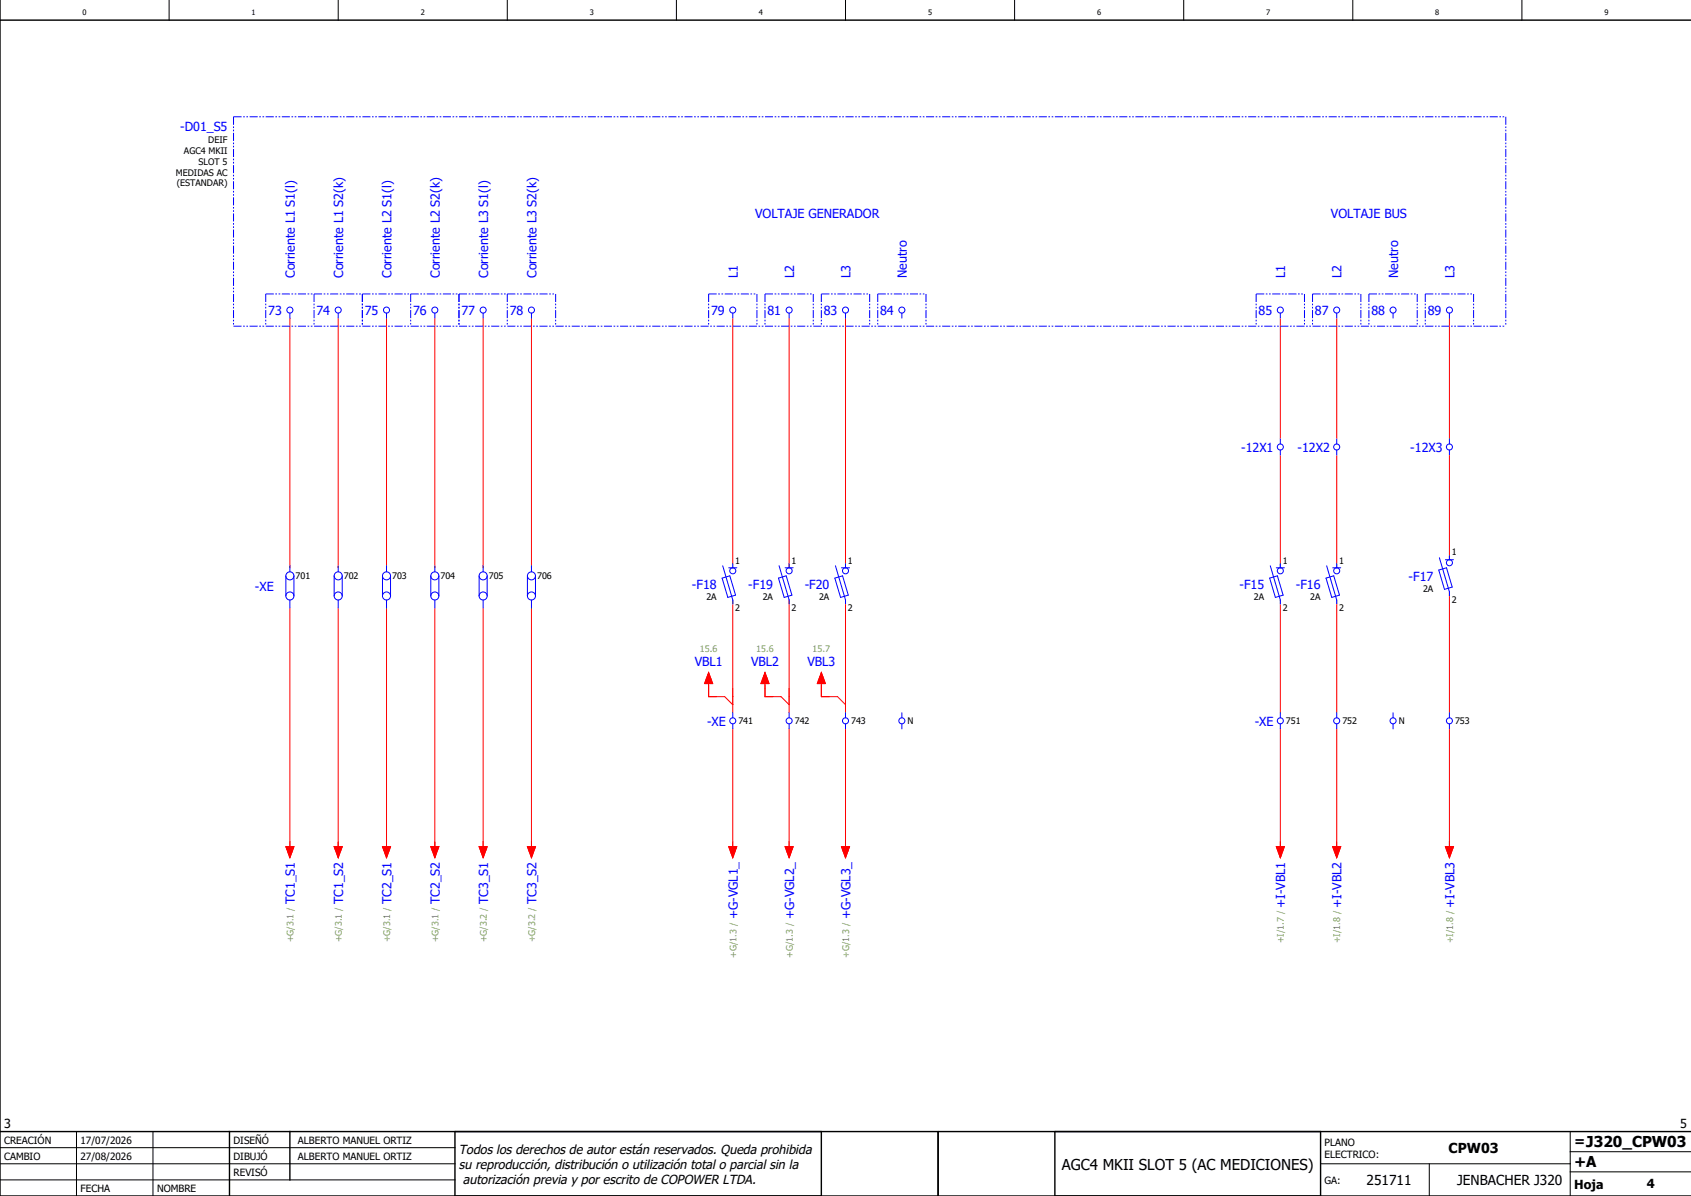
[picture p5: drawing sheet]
<svg xmlns="http://www.w3.org/2000/svg" width="420mm" height="297mm" viewBox="0 0 420 297" stroke-linecap="round" stroke-linejoin="round" font-family="sans-serif">
<g fill="none" stroke="#000" stroke-width=".25">
<path d="M42 0v5M84 0v5M126 0v5M168 0v5M210 0v5M252 0v5M294 0v5M336 0v5M378 0v5M0 285h113M0 293h113M0 289h113"/>
<path d="M19 281v16M38 281v16M328 289h62M355 289v8M390 291h30M390 281v16M390 286h30"/>
</g>
<path d="M0 5h420M0 0v297h420M0 281h420M57 281v16M72 281v12M113 281v16M204 281v16M233 281v16M262 281v16M328 281v16" fill="none" stroke="#000" stroke-width=".35"/>
<g fill="none" stroke="#f00" stroke-width=".25">
<path d="M72 79v62M84 79v62M96 79v62M108 79v62M120 79v62M132 79v62M182 79v62M196 79v62M210 79v62M318 79v30M332 79v30M360 79v30"/>
<path d="M318 113v28M332 113v28M360 113v26M72 151v60M84 151v60M96 151v60M108 151v60M120 151v60M132 151v60M182 149v28M196 149v28M210 149v28"/>
<path d="M318 149v28M332 149v28M360 147v30M176 169.7v3.3h4l2 2M176 167l1 2.7h-2zM190 169.7v3.3h4l2 2M190 167l1 2.7h-2zM204 169.7v3.3h4l2 2M204 167l1 2.7h-2zM182 181v30M196 181v30M210 181v30"/>
<path d="M318 181v30M332 181v30M360 181v30M71 210.2h2l-1 2.8zM83 210.2h2l-1 2.8zM95 210.2h2l-1 2.8zM107 210.2h2l-1 2.8zM119 210.2h2l-1 2.8zM131 210.2h2l-1 2.8zM181 210.2h2l-1 2.8zM195 210.2h2l-1 2.8zM209 210.2h2l-1 2.8z"/>
<path d="M317 210.2h2l-1 2.8zM331 210.2h2l-1 2.8zM359 210.2h2l-1 2.8z"/>
</g>
<g fill="none" stroke="#00f" stroke-width=".25" stroke-dasharray="2 .4 .4 .4 .4 .4" stroke-linecap="butt">
<path d="M58 29h316M58 29v52M374 29v52M66 73v8M66 73h24M78 73v8M90 73v8M90 73h24M102 73v8M114 73v8M114 73h24M126 73v8"/>
<path d="M138 73v8M176 73v8M176 73h12M188 73v8M190 73v8M190 73h12M202 73v8M204 73v8M204 73h12M216 73v8M218 73v8M218 73h12"/>
<path d="M230 73v8M312 73v8M312 73h12M324 73v8M326 73v8M326 73h12M338 73v8M340 73v8M340 73h12M352 73v8M354 73v8M354 73h12"/>
<path d="M366 73v8M58 81h316"/>
</g>
<g fill="none" stroke="#00f" stroke-width=".25">
<path d="M72 77.8v1.2M84 77.8v1.2M96 77.8v1.2M108 77.8v1.2M120 77.8v1.2M132 77.8v1.2M182 77.8v1.2M196 77.8v1.2M210 77.8v1.2M224 77.8v1.2M318 77.8v1.2M332 77.8v1.2"/>
<path d="M346 77.8v1.2M360 77.8v1.2M318 109v1.3M318 111.8v1.2M332 109v1.3M332 111.8v1.2M360 109v1.3M360 111.8v1.2M357.5 138.5l2.5 8.5v1M359 139h2M360 138v1M71 143v5"/>
<path d="M72 140.5v1.5M72 149v2M73 143v5M83 143v5M84 140.5v1.5M84 149v2M85 143v5M95 143v5M96 140.5v1.5M96 149v2M97 143v5M107 143v5"/>
<path d="M108 140.5v1.5M108 149v2M109 143v5M119 143v5M120 140.5v1.5M120 149v2M121 143v5M131 143v5M132 140.5v1.5M132 149v2M133 143v5M179.4 143.6l1.9-.6 1.4 4.8-1.9 .6z"/>
<path d="M179.5 140.5l2.5 8.5v1M181 141h2M182 140v1M193.4 143.6l1.9-.6 1.4 4.8-1.9 .6zM193.5 140.5l2.5 8.5v1M195 141h2M196 140v1M207.4 143.6l1.9-.6 1.4 4.8-1.9 .6zM207.5 140.5l2.5 8.5v1M209 141h2M210 140v1M315.4 143.6l1.9-.6 1.4 4.8-1.9 .6z"/>
<path d="M315.5 140.5l2.5 8.5v1M317 141h2M318 140v1M329.4 143.6l1.9-.6 1.4 4.8-1.9 .6zM329.5 140.5l2.5 8.5v1M331 141h2M332 140v1M357.3 141.6l2-.6 1.4 4.8-1.9 .6zM182 177v1.3M182 179.8v1.2M196 177v1.3M196 179.8v1.2"/>
<path d="M210 177v1.3M210 179.8v1.2M224 177v1.3M224 179.8v1.2M318 177v1.3M318 179.8v1.2M332 177v1.3M332 179.8v1.2M346 177v1.3M346 179.8v1.2M360 177v1.3M360 179.8v1.2"/>
<circle cx="72" cy="77" r=".75"/>
<circle cx="84" cy="77" r=".75"/>
<circle cx="96" cy="77" r=".75"/>
<circle cx="108" cy="77" r=".75"/>
<circle cx="120" cy="77" r=".75"/>
<circle cx="132" cy="77" r=".75"/>
<circle cx="182" cy="77" r=".75"/>
<circle cx="196" cy="77" r=".75"/>
<circle cx="210" cy="77" r=".75"/>
<circle cx="224" cy="77" r=".75"/>
<circle cx="318" cy="77" r=".75"/>
<circle cx="332" cy="77" r=".75"/>
<circle cx="346" cy="77" r=".75"/>
<circle cx="360" cy="77" r=".75"/>
<circle cx="318" cy="111" r=".75"/>
<circle cx="332" cy="111" r=".75"/>
<circle cx="360" cy="111" r=".75"/>
<circle cx="360" cy="139.7" r=".75"/>
<circle cx="72" cy="143" r="1"/>
<circle cx="72" cy="148" r="1"/>
<circle cx="84" cy="143" r="1"/>
<circle cx="84" cy="148" r="1"/>
<circle cx="96" cy="143" r="1"/>
<circle cx="96" cy="148" r="1"/>
<circle cx="108" cy="143" r="1"/>
<circle cx="108" cy="148" r="1"/>
<circle cx="120" cy="143" r="1"/>
<circle cx="120" cy="148" r="1"/>
<circle cx="132" cy="143" r="1"/>
<circle cx="132" cy="148" r="1"/>
<circle cx="182" cy="141.7" r=".75"/>
<circle cx="196" cy="141.7" r=".75"/>
<circle cx="210" cy="141.7" r=".75"/>
<circle cx="318" cy="141.7" r=".75"/>
<circle cx="332" cy="141.7" r=".75"/>
<circle cx="182" cy="179" r=".75"/>
<circle cx="196" cy="179" r=".75"/>
<circle cx="210" cy="179" r=".75"/>
<circle cx="224" cy="179" r=".75"/>
<circle cx="318" cy="179" r=".75"/>
<circle cx="332" cy="179" r=".75"/>
<circle cx="346" cy="179" r=".75"/>
<circle cx="360" cy="179" r=".75"/>
</g>
<g fill="#f00" stroke="#f00" stroke-width=".25">
<path d="M71 210.2h2l-1 2.8z"/>
<path d="M83 210.2h2l-1 2.8z"/>
<path d="M95 210.2h2l-1 2.8z"/>
<path d="M107 210.2h2l-1 2.8z"/>
<path d="M119 210.2h2l-1 2.8z"/>
<path d="M131 210.2h2l-1 2.8z"/>
<path d="M181 210.2h2l-1 2.8z"/>
<path d="M195 210.2h2l-1 2.8z"/>
<path d="M209 210.2h2l-1 2.8z"/>
<path d="M317 210.2h2l-1 2.8z"/>
<path d="M331 210.2h2l-1 2.8z"/>
<path d="M359 210.2h2l-1 2.8z"/>
<path d="M176 167l1 2.7h-2z"/>
<path d="M190 167l1 2.7h-2z"/>
<path d="M204 167l1 2.7h-2z"/>
</g>
<g font-size="3.7">
<text x="263.7" y="290.5">AGC4 MKII SLOT 5 (AC MEDICIONES)</text>
<text x="391" y="289.8">+A</text>
</g>
<g font-size="3.4">
<text x="359.8" y="286.4">CPW03</text>
<text x="391" y="284.6">=J320_CPW03</text>
<text x="339.4" y="294.4">251711</text>
<text x="361.9" y="294.4">JENBACHER J320</text>
</g>
<g font-size="3.2">
<text x="114" y="286.5">Todos los derechos de autor están reservados. Queda prohibida</text>
<text x="114" y="290.2">su reproducción, distribución o utilización total o parcial sin la</text>
<text x="115" y="294">autorización previa y por escrito de COPOWER LTDA.</text>
</g>
<g font-size="3.1" fill="#00f">
<text x="44.8" y="32.6">-D01_S5</text>
<text x="187.5" y="54.2">VOLTAJE GENERADOR</text>
<text x="330.6" y="54.2">VOLTAJE BUS</text>
<text x="73.2" y="69" transform="rotate(-90 73.2 69)">Corriente L1 S1(l)</text>
<text x="85.2" y="69" transform="rotate(-90 85.2 69)">Corriente L1 S2(k)</text>
<text x="97.2" y="69" transform="rotate(-90 97.2 69)">Corriente L2 S1(l)</text>
<text x="109.2" y="69" transform="rotate(-90 109.2 69)">Corriente L2 S2(k)</text>
<text x="121.2" y="69" transform="rotate(-90 121.2 69)">Corriente L3 S1(l)</text>
<text x="133.2" y="69" transform="rotate(-90 133.2 69)">Corriente L3 S2(k)</text>
<text x="183.2" y="69" transform="rotate(-90 183.2 69)">L1</text>
<text x="197.2" y="69" transform="rotate(-90 197.2 69)">L2</text>
<text x="211.2" y="69" transform="rotate(-90 211.2 69)">L3</text>
<text x="225.2" y="69" transform="rotate(-90 225.2 69)">Neutro</text>
<text x="319.2" y="69" transform="rotate(-90 319.2 69)">L1</text>
<text x="333.2" y="69" transform="rotate(-90 333.2 69)">L2</text>
<text x="347.2" y="69" transform="rotate(-90 347.2 69)">Neutro</text>
<text x="361.2" y="69" transform="rotate(-90 361.2 69)">L3</text>
<text x="66.6" y="78.2">73</text>
<text x="78.6" y="78.2">74</text>
<text x="90.6" y="78.2">75</text>
<text x="102.6" y="78.2">76</text>
<text x="114.6" y="78.2">77</text>
<text x="126.6" y="78.2">78</text>
<text x="176.6" y="78.2">79</text>
<text x="190.6" y="78.2">81</text>
<text x="204.6" y="78.2">83</text>
<text x="218.6" y="78.2">84</text>
<text x="312.6" y="78.2">85</text>
<text x="326.6" y="78.2">87</text>
<text x="340.6" y="78.2">88</text>
<text x="354.6" y="78.2">89</text>
<text x="308.3" y="112.2">-12X1</text>
<text x="322.3" y="112.2">-12X2</text>
<text x="350.3" y="112.2">-12X3</text>
<text x="63.3" y="146.7">-XE</text>
<text x="171.9" y="146.2">-F18</text>
<text x="185.9" y="146.2">-F19</text>
<text x="199.9" y="146.2">-F20</text>
<text x="307.9" y="146.2">-F15</text>
<text x="321.9" y="146.2">-F16</text>
<text x="349.9" y="144.2">-F17</text>
<text x="172.5" y="165.4">VBL1</text>
<text x="186.5" y="165.4">VBL2</text>
<text x="200.5" y="165.4">VBL3</text>
<text x="175.6" y="180.2">-XE</text>
<text x="311.6" y="180.2">-XE</text>
<text x="73.2" y="224.5" transform="rotate(-90 73.2 224.5)">TC1_S1</text>
<text x="85.2" y="224.5" transform="rotate(-90 85.2 224.5)">TC1_S2</text>
<text x="97.2" y="224.5" transform="rotate(-90 97.2 224.5)">TC2_S1</text>
<text x="109.2" y="224.5" transform="rotate(-90 109.2 224.5)">TC2_S2</text>
<text x="121.2" y="224.5" transform="rotate(-90 121.2 224.5)">TC3_S1</text>
<text x="133.2" y="224.5" transform="rotate(-90 133.2 224.5)">TC3_S2</text>
<text x="319.2" y="225.5" transform="rotate(-90 319.2 225.5)">+I-VBL1</text>
<text x="333.2" y="225.5" transform="rotate(-90 333.2 225.5)">+I-VBL2</text>
<text x="361.2" y="225.5" transform="rotate(-90 361.2 225.5)">+I-VBL3</text>
<text x="183.2" y="228.3" transform="rotate(-90 183.2 228.3)">+G-VGL1_</text>
<text x="197.2" y="228.3" transform="rotate(-90 197.2 228.3)">+G-VGL2_</text>
<text x="211.2" y="228.3" transform="rotate(-90 211.2 228.3)">+G-VGL3_</text>
</g>
<g font-size="3.1">
<text x="1" y="280">3</text>
<text x="417.3" y="280">5</text>
<text x="391" y="295.2">Hoja</text>
<text x="409" y="295">4</text>
</g>
<g font-size="2.5">
<text x="1" y="284">CREACIÓN</text>
<text x="20" y="284">17/07/2026</text>
<text x="58" y="284">DISEÑÓ</text>
<text x="74" y="284">ALBERTO MANUEL ORTIZ</text>
<text x="329" y="284.5">PLANO</text>
<text x="329" y="287.5">ELECTRICO:</text>
<text x="1" y="288">CAMBIO</text>
<text x="20" y="288">27/08/2026</text>
<text x="58" y="292">REVISÓ</text>
<text x="58" y="288">DIBUJÓ</text>
<text x="74" y="288">ALBERTO MANUEL ORTIZ</text>
<text x="329" y="294">GA:</text>
<text x="20" y="296">FECHA</text>
<text x="39" y="296">NOMBRE</text>
</g>
<g font-size="2.2">
<text x="51.7" y="35.5">DEIF</text>
<text x="45.7" y="38.2">AGC4 MKII</text>
<text x="49.3" y="40.9">SLOT 5</text>
<text x="43.7" y="43.6">MEDIDAS AC</text>
<text x="43.9" y="46.3">(ESTANDAR)</text>
<text x="360.6" y="137.9">1</text>
<text x="73.4" y="143.9">701</text>
<text x="85.4" y="143.9">702</text>
<text x="97.4" y="143.9">703</text>
<text x="109.4" y="143.9">704</text>
<text x="121.4" y="143.9">705</text>
<text x="133.4" y="143.9">706</text>
<text x="182.6" y="139.9">1</text>
<text x="196.6" y="139.9">1</text>
<text x="210.6" y="139.9">1</text>
<text x="318.6" y="139.9">1</text>
<text x="332.6" y="139.9">1</text>
<text x="175.4" y="149.1">2A</text>
<text x="189.4" y="149.1">2A</text>
<text x="203.4" y="149.1">2A</text>
<text x="311.4" y="149.1">2A</text>
<text x="325.4" y="149.1">2A</text>
<text x="353.4" y="147.1">2A</text>
<text x="360.6" y="149.8">2</text>
<text x="182.6" y="151.8">2</text>
<text x="196.6" y="151.8">2</text>
<text x="210.6" y="151.8">2</text>
<text x="318.6" y="151.8">2</text>
<text x="332.6" y="151.8">2</text>
<text x="183.4" y="179.9">741</text>
<text x="197.4" y="179.9">742</text>
<text x="211.4" y="179.9">743</text>
<text x="225.4" y="179.9">N</text>
<text x="319.4" y="179.9">751</text>
<text x="333.4" y="179.9">752</text>
<text x="347.4" y="179.9">N</text>
<text x="361.4" y="179.9">753</text>
</g>
<g font-size="2.2" fill="#7ca552">
<text x="173.8" y="161.8">15.6</text>
<text x="187.8" y="161.8">15.6</text>
<text x="201.8" y="161.8">15.7</text>
<text x="72.9" y="234" transform="rotate(-90 72.9 234)">+G/3.1 /</text>
<text x="84.9" y="234" transform="rotate(-90 84.9 234)">+G/3.1 /</text>
<text x="96.9" y="234" transform="rotate(-90 96.9 234)">+G/3.1 /</text>
<text x="108.9" y="234" transform="rotate(-90 108.9 234)">+G/3.1 /</text>
<text x="120.9" y="234" transform="rotate(-90 120.9 234)">+G/3.2 /</text>
<text x="132.9" y="234" transform="rotate(-90 132.9 234)">+G/3.2 /</text>
<text x="182.9" y="237.8" transform="rotate(-90 182.9 237.8)">+G/1.3 /</text>
<text x="196.9" y="237.8" transform="rotate(-90 196.9 237.8)">+G/1.3 /</text>
<text x="210.9" y="237.8" transform="rotate(-90 210.9 237.8)">+G/1.3 /</text>
<text x="318.9" y="234.3" transform="rotate(-90 318.9 234.3)">+I/1.7 /</text>
<text x="332.9" y="234.3" transform="rotate(-90 332.9 234.3)">+I/1.8 /</text>
<text x="360.9" y="234.3" transform="rotate(-90 360.9 234.3)">+I/1.8 /</text>
</g>
<g font-size="1.9">
<text x="20.5" y="3.6">0</text>
<text x="62.5" y="3.6">1</text>
<text x="104.5" y="3.6">2</text>
<text x="146.5" y="3.6">3</text>
<text x="188.5" y="3.6">4</text>
<text x="230.5" y="3.6">5</text>
<text x="272.5" y="3.6">6</text>
<text x="314.5" y="3.6">7</text>
<text x="356.5" y="3.6">8</text>
<text x="398.5" y="3.6">9</text>
</g>
</svg>
